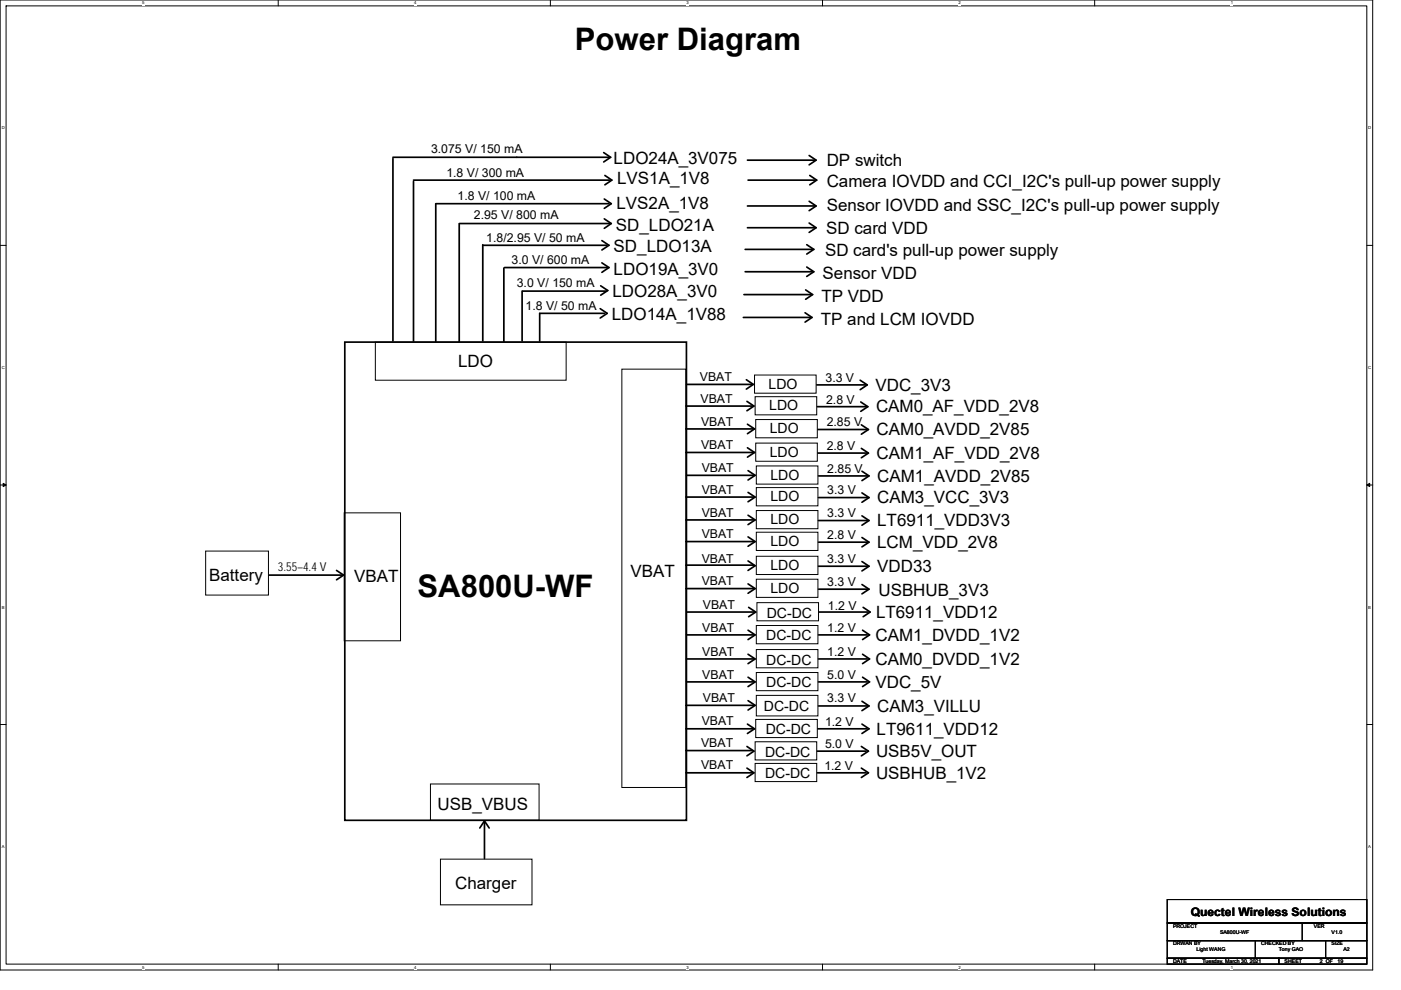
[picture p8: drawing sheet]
<svg xmlns="http://www.w3.org/2000/svg" width="297mm" height="210mm" viewBox="0 0 297 210" stroke-linecap="round" stroke-linejoin="round" font-family="sans-serif">
<path d="M0 0h291v205.7h-291zM1.3 1.2h288.5v203.3h-288.5z" fill="none" stroke="#000" stroke-width=".21"/>
<g fill="#fff">
<path d="M30.1 .1h.5v1h-.5z"/>
<path d="M30.1 204.6h.5v1h-.5z"/>
</g>
<path d="M59 0v1.2M59 204.5v1.2" fill="none" stroke="#000" stroke-width=".21"/>
<g fill="#fff">
<path d="M87.8 .1h.5v1h-.5z"/>
<path d="M87.8 204.6h.5v1h-.5z"/>
</g>
<path d="M116.7 0v1.2M116.7 204.5v1.2" fill="none" stroke="#000" stroke-width=".21"/>
<g fill="#fff">
<path d="M145.5 .1h.5v1h-.5z"/>
<path d="M145.5 204.6h.5v1h-.5z"/>
</g>
<path d="M174.4 0v1.2M174.4 204.5v1.2" fill="none" stroke="#000" stroke-width=".21"/>
<g fill="#fff">
<path d="M203.2 .1h.5v1h-.5z"/>
<path d="M203.2 204.6h.5v1h-.5z"/>
</g>
<path d="M232.1 0v1.2M232.1 204.5v1.2" fill="none" stroke="#000" stroke-width=".21"/>
<g fill="#fff">
<path d="M260.9 .1h.5v1h-.5z"/>
<path d="M260.9 204.6h.5v1h-.5z"/>
<path d="M.4 26.6h.6v1h-.6z"/>
<path d="M290.1 26.6h.6v1h-.6z"/>
<path d="M.4 77.4h.6v1h-.6z"/>
<path d="M290.1 77.4h.6v1h-.6z"/>
</g>
<path d="M0 52h1.3M289.8 52h1.2" fill="none" stroke="#000" stroke-width=".21"/>
<g fill="#fff">
<path d="M.4 128.3h.5v1h-.5z"/>
<path d="M290.1 128.3h.6v1h-.6z"/>
</g>
<path d="M0 102.9h1.3M289.8 102.9h1.2" fill="none" stroke="#000" stroke-width=".21"/>
<path d="M.7 102.5l.6 .4-.6 .3zM289.8 102.9l.6-.4v.7z" fill="#000" stroke="#000" stroke-width=".21"/>
<g fill="#fff">
<path d="M.4 179.1h.5v1h-.5z"/>
<path d="M290.1 179.1h.6v1h-.6z"/>
</g>
<g fill="none" stroke="#000" stroke-width=".21">
<path d="M79.6 72.6h40.4v8h-40.4zM131.8 78.3h13.6v88.7h-13.6zM160 79.5h13v3.9h-13zM160.1 84.1h13.1v3.9h-13.1zM160.2 89h13.1v3.9h-13.1zM160.2 94h13.1v3.8h-13.1zM160.4 98.8h13v3.9h-13zM43.6 116.9h13.3v9.3h-13.3zM73 108.8h11.9v27.1h-11.9zM160.4 103.4h13v3.9h-13zM160.4 108.3h13v3.8h-13zM160.4 112.9h13v3.9h-13z"/>
<path d="M160.4 118h13v3.9h-13zM160.4 137.8h13v3.8h-13zM160.4 132.7h13v3.8h-13zM160.4 122.9h13v3.8h-13zM160.5 127.8h13v3.9h-13zM0 153.7h1.3M160.1 157.3h13.1v3.9h-13.1zM160.2 152.6h13.1v3.8h-13.1zM160.4 142.6h13v3.9h-13zM160.4 147.5h13v4.3h-13zM289.8 153.7h1.2M91.3 166.3h23v7.7h-23z"/>
<path d="M160.1 161.9h13.1v3.9h-13.1zM93.4 182.2h19.4v9.7h-19.4zM247.5 190.8h42.3v5h-42.3zM247.5 195.8h42.3v3.7h-42.3zM247.5 199.5h42.3v3.7h-42.3zM266.1 199.5v3.7M276.1 195.8v3.7M281.1 199.5v3.7M247.5 203.2h23.6v1.3h-23.6zM271.1 203.2h18.7v1.3h-18.7z"/>
</g>
<g fill="none" stroke="#000" stroke-width=".36">
<path d="M83.3 33.6v38.7M83.3 33.4h45.8M87.7 38.2h41.5M87.7 38.5v33.8M128 32.4l1.5 1-1.5 1M128.2 37.2l1.5 1-1.5 1M158.5 34h14.2M158.6 38.2h14.2M171.6 33l1.4 1-1.4 1M171.7 37.2l1.5 1-1.5 1M92.4 43.2v29.2M92.5 43.2h36.6"/>
<path d="M97.4 47.4h31.8M97.4 47.5v24.9M102.4 51.9v20.4M102.5 52h26.1M106.8 56.9v15.5M107 56.7h21.7M127.6 51l1.5 1-1.5 1M127.6 55.8l1.5 .9-1.5 1.1M128.1 46.4l1.5 1-1.5 1M128.1 42.2l1.5 1-1.5 1M158 52.9h14.2M158 57.6h14.2"/>
<path d="M158.5 48.3h14.2M158.5 43.7h14.2M171 51.9l1.5 1-1.5 1M171 56.6l1.5 1-1.5 1M171.6 47.3l1.4 1-1.4 1M171.6 42.7l1.4 1-1.4 1M73.1 72.6h72.4v101.4h-72.4zM110.7 61.7v10.6M110.8 61.7h17.8M127.3 65.5l1.4 1-1.4 1M127.4 60.6l1.5 1-1.5 1M128.1 66.5h-13.7v5.8"/>
<path d="M157.6 67.3h14.2M157.7 62.5h14.2M170.7 66.3l1.5 1-1.5 1M170.8 61.5l1.5 1-1.5 1M145.4 91h14.4M145.4 96h14.4M145.4 86.1h14.1M145.5 81.5h13.9M158.2 80.5l1.5 1-1.5 1M158.4 85.1l1.4 1-1.4 1M158.5 90l1.5 1-1.5 1M158.5 95l1.5 1-1.5 1"/>
<path d="M158.6 99.8l1.5 1-1.5 1M173.2 81.6h10.3M173.3 86.3h10.3M173.4 91.1h10.3M173.4 96.1h10.3M182.4 80.6l1.5 1-1.5 1.1M182.5 85.3l1.5 1-1.5 .9M182.6 90.1l1.5 1-1.5 1M182.6 95.1l1.5 1-1.5 1M182.7 99.9l1.6 1-1.6 1M145.4 114.9h14.4M145.4 105.4h14.4"/>
<path d="M145.4 110.3h14.4M145.4 119.9h14.4M145.5 100.8h14.5M158.6 113.9l1.5 1-1.5 1M158.6 104.4l1.5 1-1.5 1M158.6 109.3l1.5 1-1.5 1M158.6 119l1.5 1-1.5 1M173.5 115h10.4M173.5 100.9h10.4M173.5 105.5h10.4M173.5 110.4h10.4M182.7 114l1.6 1-1.6 1"/>
<path d="M182.7 104.5l1.6 1-1.6 1M182.7 109.4l1.6 1-1.6 1M182.7 119.1l1.6 1-1.6 1M57 122h15.9M71.3 121l1.6 1M72.9 122l-1.6 1M145.4 124.8h14.4M145.5 139.8h14.2M145.5 134.7h14.2M145.7 129.8h14.1M158.6 123.8l1.5 1-1.5 1M158.6 138.8l1.5 1-1.5 1"/>
<path d="M158.6 133.7l1.5 1-1.5 1M158.7 128.8l1.5 1-1.5 1M173.5 125h10.4M173.5 139.8h10.4M173.5 134.7h10.4M173.5 120.1h10.4M173.7 129.8h10.3M182.7 124l1.6 1-1.6 1M182.9 138.8l1.5 1-1.5 1M182.9 133.7l1.5 1-1.5 1M183 128.8l1.5 1-1.5 1M145.4 154.6h14.2"/>
<path d="M145.4 159.2h14.2M145.4 149.6h14.4M145.5 144.6h14.2M158.4 158.3l1.4 1-1.4 1M158.5 153.6l1.5 1-1.5 1M158.6 143.6l1.5 1-1.5 1M158.6 148.6l1.5 1-1.5 1M173.3 159.3h10.3M173.4 154.6h10.3M173.5 144.6h10.4M173.5 149.7h10.4M182.6 158.3l1.5 1-1.5 1"/>
<path d="M182.7 153.6l1.6 1-1.6 1M182.7 148.7l1.6 1-1.6 1M182.9 143.6l1.5 1-1.5 1M101.7 175.6l1-1.5 1 1.5M102.7 174.5v7.6M145.4 163.9h14.2M158.4 162.9l1.4 1-1.4 1M173.3 163.9h10.3M182.6 162.9l1.5 1-1.5 1"/>
</g>
<g font-size="6.6">
<text x="121.9" y="10.6">Power Diagram</text>
<text x="88.5" y="126.7">SA800U-WF</text>
</g>
<g font-size="3.6">
<text x="130.1" y="34.8">LDO24A_3V075</text>
<text x="175.3" y="35.2">DP switch</text>
<text x="130.8" y="39.1">LVS1A_1V8</text>
<text x="175.3" y="39.6">Camera IOVDD and CCI_I2C's pull-up power supply</text>
<text x="130.7" y="44.4">LVS2A_1V8</text>
<text x="175.3" y="44.7">Sensor IOVDD and SSC_I2C's pull-up power supply</text>
<text x="130.1" y="53.5">SD_LDO13A</text>
<text x="130.6" y="48.9">SD_LDO21A</text>
<text x="175.2" y="49.6">SD card VDD</text>
<text x="130.1" y="58.4">LDO19A_3V0</text>
<text x="174.4" y="59.2">Sensor VDD</text>
<text x="174.9" y="54.3">SD card's pull-up power supply</text>
<text x="129.9" y="63.1">LDO28A_3V0</text>
<text x="174.2" y="64.1">TP VDD</text>
<text x="129.7" y="67.9">LDO14A_1V88</text>
<text x="174" y="68.9">TP and LCM IOVDD</text>
<text x="97.1" y="77.9">LDO</text>
<text x="185.6" y="82.9">VDC_3V3</text>
<text x="185.7" y="87.5">CAM0_AF_VDD_2V8</text>
<text x="185.9" y="92.3">CAM0_AVDD_2V85</text>
<text x="185.9" y="97.3">CAM1_AF_VDD_2V8</text>
<text x="186" y="102.2">CAM1_AVDD_2V85</text>
<text x="186" y="106.8">CAM3_VCC_3V3</text>
<text x="186" y="111.6">LT6911_VDD3V3</text>
<text x="186" y="116.2">LCM_VDD_2V8</text>
<text x="44.3" y="123.2">Battery</text>
<text x="75.1" y="123.4">VBAT</text>
<text x="133.7" y="122.4">VBAT</text>
<text x="186" y="121.3">VDD33</text>
<text x="185.7" y="131">LT6911_VDD12</text>
<text x="186.2" y="126.3">USBHUB_3V3</text>
<text x="185.6" y="135.9">CAM1_DVDD_1V2</text>
<text x="185.6" y="141">CAM0_DVDD_1V2</text>
<text x="185.6" y="145.9">VDC_5V</text>
<text x="185.9" y="155.8">LT9611_VDD12</text>
<text x="186" y="151">CAM3_VILLU</text>
<text x="185.7" y="160.5">USB5V_OUT</text>
<text x="185.7" y="165.1">USBHUB_1V2</text>
<text x="92.8" y="171.9">USB_VBUS</text>
<text x="96.5" y="188.7">Charger</text>
</g>
<g font-size="3">
<text x="163" y="82.4">LDO</text>
<text x="163.1" y="87.1">LDO</text>
<text x="163.2" y="91.9">LDO</text>
<text x="163.2" y="96.9">LDO</text>
<text x="163.3" y="101.7">LDO</text>
<text x="163.3" y="106.3">LDO</text>
<text x="163.3" y="111.2">LDO</text>
<text x="163.3" y="115.8">LDO</text>
<text x="163.3" y="120.9">LDO</text>
<text x="163.3" y="125.8">LDO</text>
<text x="162.6" y="131">DC-DC</text>
<text x="162.5" y="135.8">DC-DC</text>
<text x="162.5" y="140.9">DC-DC</text>
<text x="162.5" y="145.8">DC-DC</text>
<text x="162" y="150.8">DC-DC</text>
<text x="162.3" y="155.8">DC-DC</text>
<text x="162.2" y="160.5">DC-DC</text>
<text x="162.2" y="165.1">DC-DC</text>
</g>
<g font-size="2.6">
<text x="91.4" y="32.4">3.075 V/ 150 mA</text>
<text x="94.6" y="37.5">1.8 V/ 300 mA</text>
<text x="97" y="42.4">1.8 V/ 100 mA</text>
<text x="100.5" y="46.5">2.95 V/ 800 mA</text>
<text x="103.1" y="51.2">1.8/2.95 V/ 50 mA</text>
<text x="108.5" y="56">3.0 V/ 600 mA</text>
<text x="109.6" y="60.8">3.0 V/ 150 mA</text>
<text x="111.4" y="65.8">1.8 V/ 50 mA</text>
<text x="148.4" y="80.9">VBAT</text>
<text x="175" y="81">3.3 V</text>
<text x="148.5" y="85.5">VBAT</text>
<text x="175.2" y="85.6">2.8 V</text>
<text x="148.7" y="90.3">VBAT</text>
<text x="148.7" y="95.3">VBAT</text>
<text x="175.3" y="90.4">2.85 V</text>
<text x="175.3" y="95.4">2.8 V</text>
<text x="148.8" y="100.2">VBAT</text>
<text x="175.4" y="100.3">2.85 V</text>
<text x="148.8" y="104.8">VBAT</text>
<text x="175.4" y="104.9">3.3 V</text>
<text x="148.8" y="109.6">VBAT</text>
<text x="175.4" y="109.7">3.3 V</text>
<text x="148.8" y="114.2">VBAT</text>
<text x="148.8" y="119.3">VBAT</text>
<text x="175.4" y="114.3">2.8 V</text>
<text x="175.4" y="119.4">3.3 V</text>
<text x="58.9" y="121">3.55–4.4 V</text>
<text x="148.8" y="124.2">VBAT</text>
<text x="175.4" y="124.3">3.3 V</text>
<text x="149" y="129.2">VBAT</text>
<text x="175.5" y="129.3">1.2 V</text>
<text x="148.9" y="134">VBAT</text>
<text x="175.4" y="134.1">1.2 V</text>
<text x="148.9" y="144">VBAT</text>
<text x="148.9" y="139.1">VBAT</text>
<text x="175.4" y="139.2">1.2 V</text>
<text x="149" y="148.9">VBAT</text>
<text x="175.4" y="148.9">3.3 V</text>
<text x="175.4" y="144.1">5.0 V</text>
<text x="148.8" y="153.8">VBAT</text>
<text x="174.9" y="153.9">1.2 V</text>
<text x="148.7" y="158.5">VBAT</text>
<text x="174.9" y="158.6">5.0 V</text>
<text x="148.7" y="163.1">VBAT</text>
<text x="174.8" y="163.3">1.2 V</text>
</g>
<text font-size="2.5" x="252.5" y="194.3">Quectel Wireless Solutions</text>
<g font-size="1.1">
<text x="248.7" y="196.8">PROJECT</text>
<text x="278.6" y="196.8">VER</text>
<text x="248.7" y="200.5">DRWAN BY</text>
<text x="253.7" y="201.8">Light WANG</text>
<text x="258.7" y="198">SA800U-WF</text>
<text x="267.4" y="200.5">CHECKED BY</text>
<text x="271.1" y="201.8">Tony GAO</text>
<text x="282.3" y="200.5">SIZE</text>
<text x="282.3" y="198">V1.0</text>
<text x="284.8" y="201.8">A2</text>
<text x="248.7" y="204.3">DATE</text>
<text x="254.9" y="204.3">Tuesday, March 30, 2021</text>
<text x="272.4" y="204.3">SHEET</text>
<text x="279.8" y="204.3">2 OF</text>
<text x="283.6" y="204.3">19</text>
</g>
<g font-size=".9">
<text x="30.1" y="1">5</text>
<text x="87.8" y="1">4</text>
<text x="145.5" y="1">3</text>
<text x="203.2" y="1">2</text>
<text x="260.9" y="1">1</text>
<text x=".4" y="27.5">D</text>
<text x="290.1" y="27.5">D</text>
<text x=".4" y="78.3">C</text>
<text x="290.1" y="78.3">C</text>
<text x=".4" y="129.1">B</text>
<text x="290.1" y="129.1">B</text>
<text x=".4" y="179.9">A</text>
<text x="290.1" y="179.9">A</text>
<text x="30.1" y="205.4">5</text>
<text x="87.8" y="205.4">4</text>
<text x="145.5" y="205.4">3</text>
<text x="203.2" y="205.4">2</text>
<text x="260.9" y="205.4">1</text>
</g>
</svg>
